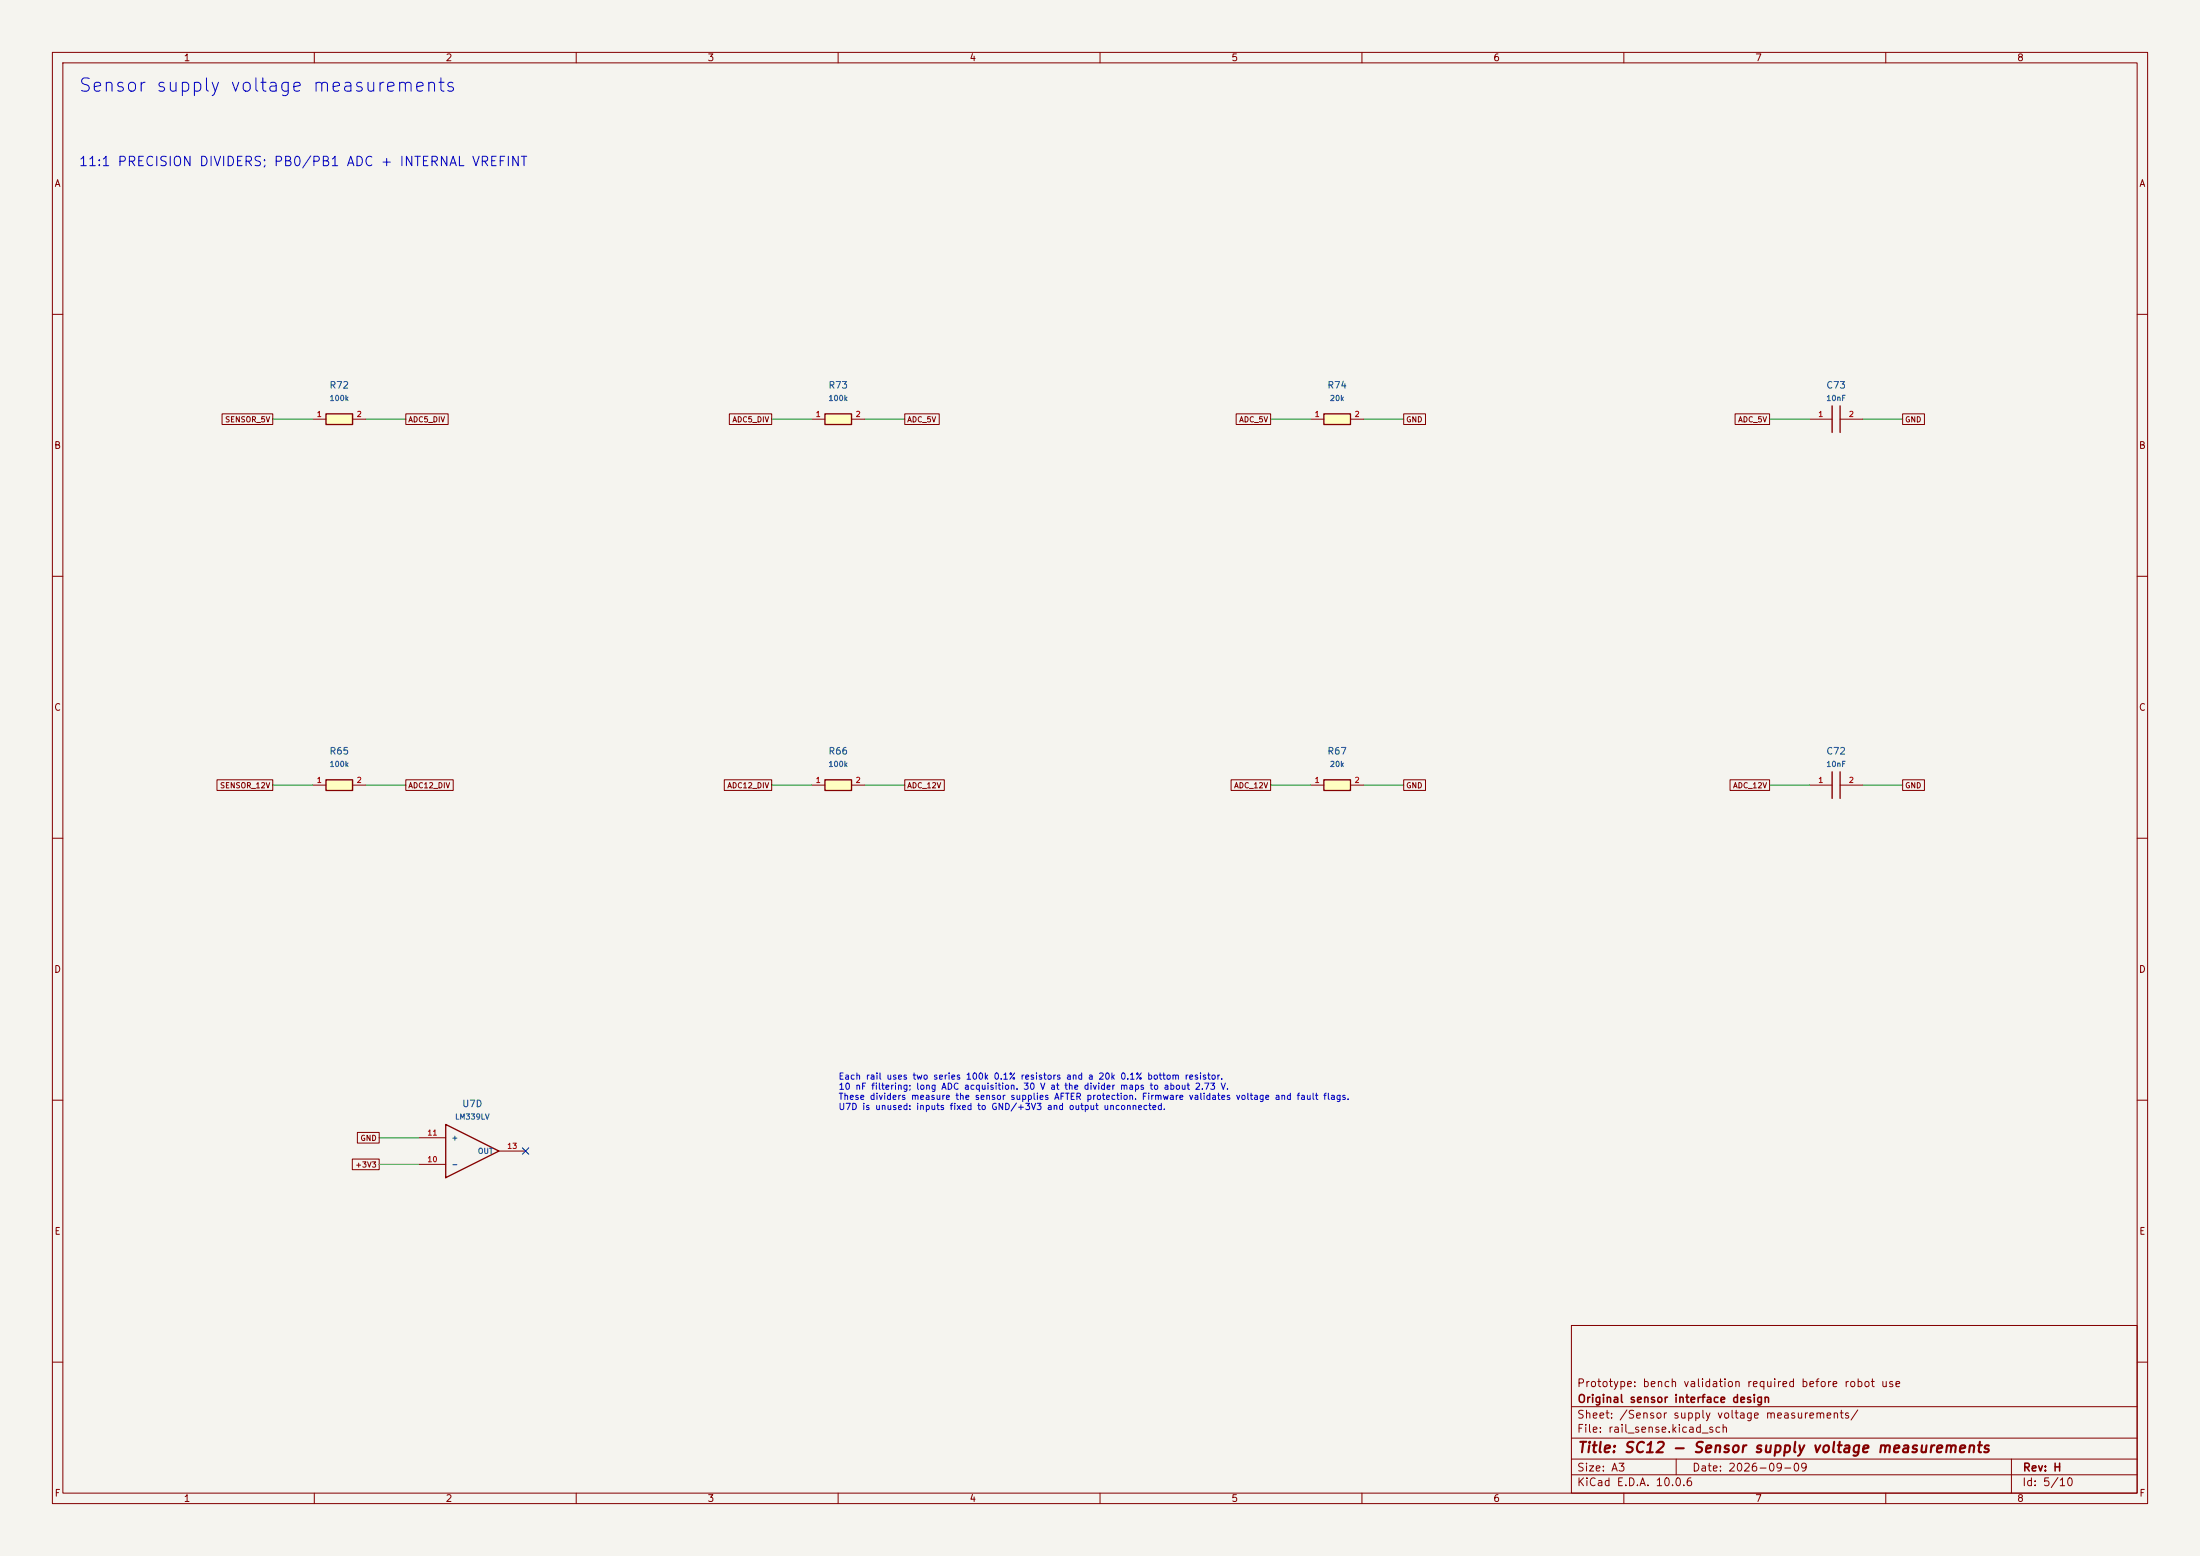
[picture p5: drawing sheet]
(kicad_sch (version 20250114) (generator "eeschema") (paper "A3")
(title_block (title "SC12 - Sensor supply voltage measurements") (date "2026-09-09") (rev "H") (company "Original sensor interface design") (comment 1 "Prototype: bench validation required before robot use"))
(lib_symbols
(symbol "FRC_Sensor_CAN:C" (pin_names (offset 1.016)) (in_bom yes) (on_board yes)
(property "Reference" "C" (at 0 10 0) (effects (font (size 1.27 1.27))))
(property "Value" "C" (at 0 7 0) (effects (font (size 1.27 1.27))))
(property "Footprint" "" (at 0 0 0) (effects (font (size 1.27 1.27)) (hide yes)))
(property "Datasheet" "" (at 0 0 0) (effects (font (size 1.27 1.27)) (hide yes)))
(symbol "C_1_1" (polyline (pts (xy -0.762 -2.54) (xy -0.762 2.54)) (stroke (width 0.254) (type default)) (fill (type none)))(polyline (pts (xy 0.762 -2.54) (xy 0.762 2.54)) (stroke (width 0.254) (type default)) (fill (type none)))
(pin passive line (at -5.08 0 0) (length 4.318) (name "" (effects (font (size 1.016 1.016)))) (number "1" (effects (font (size 1.016 1.016)))))
(pin passive line (at 5.08 0 180) (length 4.318) (name "" (effects (font (size 1.016 1.016)))) (number "2" (effects (font (size 1.016 1.016)))))))
(symbol "FRC_Sensor_CAN:COMP4" (pin_names (offset 1.016)) (in_bom yes) (on_board yes)
(property "Reference" "U" (at 0 10 0) (effects (font (size 1.27 1.27))))
(property "Value" "COMP4" (at 0 7 0) (effects (font (size 1.27 1.27))))
(property "Footprint" "" (at 0 0 0) (effects (font (size 1.27 1.27)) (hide yes)))
(property "Datasheet" "" (at 0 0 0) (effects (font (size 1.27 1.27)) (hide yes)))
(symbol "COMP4_1_1" (polyline (pts (xy -5.08 -5.08) (xy -5.08 5.08) (xy 5.08 0) (xy -5.08 -5.08)) (stroke (width 0.254) (type default)) (fill (type none)))
(pin input line (at -10.16 2.54 0) (length 5.08) (name "+" (effects (font (size 1.016 1.016)))) (number "5" (effects (font (size 1.016 1.016)))))
(pin input line (at -10.16 -2.54 0) (length 5.08) (name "-" (effects (font (size 1.016 1.016)))) (number "4" (effects (font (size 1.016 1.016)))))
(pin open_collector line (at 10.16 0 180) (length 5.08) (name "OUT" (effects (font (size 1.016 1.016)))) (number "2" (effects (font (size 1.016 1.016))))))
(symbol "COMP4_2_1" (polyline (pts (xy -5.08 -5.08) (xy -5.08 5.08) (xy 5.08 0) (xy -5.08 -5.08)) (stroke (width 0.254) (type default)) (fill (type none)))
(pin input line (at -10.16 2.54 0) (length 5.08) (name "+" (effects (font (size 1.016 1.016)))) (number "7" (effects (font (size 1.016 1.016)))))
(pin input line (at -10.16 -2.54 0) (length 5.08) (name "-" (effects (font (size 1.016 1.016)))) (number "6" (effects (font (size 1.016 1.016)))))
(pin open_collector line (at 10.16 0 180) (length 5.08) (name "OUT" (effects (font (size 1.016 1.016)))) (number "1" (effects (font (size 1.016 1.016))))))
(symbol "COMP4_3_1" (polyline (pts (xy -5.08 -5.08) (xy -5.08 5.08) (xy 5.08 0) (xy -5.08 -5.08)) (stroke (width 0.254) (type default)) (fill (type none)))
(pin input line (at -10.16 2.54 0) (length 5.08) (name "+" (effects (font (size 1.016 1.016)))) (number "9" (effects (font (size 1.016 1.016)))))
(pin input line (at -10.16 -2.54 0) (length 5.08) (name "-" (effects (font (size 1.016 1.016)))) (number "8" (effects (font (size 1.016 1.016)))))
(pin open_collector line (at 10.16 0 180) (length 5.08) (name "OUT" (effects (font (size 1.016 1.016)))) (number "14" (effects (font (size 1.016 1.016))))))
(symbol "COMP4_4_1" (polyline (pts (xy -5.08 -5.08) (xy -5.08 5.08) (xy 5.08 0) (xy -5.08 -5.08)) (stroke (width 0.254) (type default)) (fill (type none)))
(pin input line (at -10.16 2.54 0) (length 5.08) (name "+" (effects (font (size 1.016 1.016)))) (number "11" (effects (font (size 1.016 1.016)))))
(pin input line (at -10.16 -2.54 0) (length 5.08) (name "-" (effects (font (size 1.016 1.016)))) (number "10" (effects (font (size 1.016 1.016)))))
(pin open_collector line (at 10.16 0 180) (length 5.08) (name "OUT" (effects (font (size 1.016 1.016)))) (number "13" (effects (font (size 1.016 1.016))))))
(symbol "COMP4_5_1" (rectangle (start -2.54 2.54) (end 2.54 -2.54) (stroke (width .254) (type default)) (fill (type background)))
(pin power_in line (at 0 7.62 270) (length 5.08) (name "" (effects (font (size 1.016 1.016)))) (number "3" (effects (font (size 1.016 1.016)))))
(pin power_in line (at 0 -7.62 90) (length 5.08) (name "" (effects (font (size 1.016 1.016)))) (number "12" (effects (font (size 1.016 1.016)))))))
(symbol "FRC_Sensor_CAN:R" (pin_names (offset 1.016)) (in_bom yes) (on_board yes)
(property "Reference" "R" (at 0 10 0) (effects (font (size 1.27 1.27))))
(property "Value" "R" (at 0 7 0) (effects (font (size 1.27 1.27))))
(property "Footprint" "" (at 0 0 0) (effects (font (size 1.27 1.27)) (hide yes)))
(property "Datasheet" "" (at 0 0 0) (effects (font (size 1.27 1.27)) (hide yes)))
(symbol "R_1_1" (rectangle (start -2.54 1.016) (end 2.54 -1.016) (stroke (width .254) (type default)) (fill (type background)))
(pin passive line (at -5.08 0 0) (length 2.54) (name "" (effects (font (size 1.016 1.016)))) (number "1" (effects (font (size 1.016 1.016)))))
(pin passive line (at 5.08 0 180) (length 2.54) (name "" (effects (font (size 1.016 1.016)))) (number "2" (effects (font (size 1.016 1.016))))))))
(text "Sensor supply voltage measurements" (at 15 15 0) (effects (font (size 2.54 2.54)) (justify left top)))
(text "11:1 PRECISION DIVIDERS; PB0/PB1 ADC + INTERNAL VREFINT" (at 15 30 0) (effects (font (size 1.8 1.8)) (justify left top)))
(wire (pts (xy 59.69 80.01) (xy 52.07 80.01)) (stroke (width 0) (type default)))
(global_label "SENSOR_5V" (shape passive) (at 52.07 80.01 0) (effects (font (size 1.016 1.016)) (justify right)) (property "Intersheetrefs" "${INTERSHEET_REFS}" (at 52.07 80.01 0) (effects (font (size 1.27 1.27)) (hide yes))))
(wire (pts (xy 69.85 80.01) (xy 77.47 80.01)) (stroke (width 0) (type default)))
(global_label "ADC5_DIV" (shape passive) (at 77.47 80.01 180) (effects (font (size 1.016 1.016)) (justify left)) (property "Intersheetrefs" "${INTERSHEET_REFS}" (at 77.47 80.01 0) (effects (font (size 1.27 1.27)) (hide yes))))
(symbol (lib_id "FRC_Sensor_CAN:R") (at 64.77 80.01 0) (unit 1) (in_bom yes) (on_board yes) (dnp no) (property "Reference" "R72" (at 64.77 73.51 0) (effects (font (size 1.27 1.27))))(property "Value" "100k" (at 64.77 76.01 0) (effects (font (size 1.016 1.016))))(property "Footprint" "FRC_Sensor_CAN:R_0805_2012Metric" (at 64.77 80.01 0) (effects (font (size 1.27 1.27)) (hide yes)))(property "Datasheet" "" (at 64.77 80.01 0) (effects (font (size 1.27 1.27)) (hide yes)))(property "MPN" "RT0805BRD07100KL" (at 64.77 80.01 0) (effects (font (size 1.27 1.27)) (hide yes)))(property "Notes" "Two series 100k resistors plus 20k bottom give 11:1 rail sensing; 30V maps to 2.73V." (at 64.77 80.01 0) (effects (font (size 1.27 1.27)) (hide yes)))(pin "1")(pin "2") )
(wire (pts (xy 154.94 80.01) (xy 147.32 80.01)) (stroke (width 0) (type default)))
(global_label "ADC5_DIV" (shape passive) (at 147.32 80.01 0) (effects (font (size 1.016 1.016)) (justify right)) (property "Intersheetrefs" "${INTERSHEET_REFS}" (at 147.32 80.01 0) (effects (font (size 1.27 1.27)) (hide yes))))
(wire (pts (xy 165.1 80.01) (xy 172.72 80.01)) (stroke (width 0) (type default)))
(global_label "ADC_5V" (shape passive) (at 172.72 80.01 180) (effects (font (size 1.016 1.016)) (justify left)) (property "Intersheetrefs" "${INTERSHEET_REFS}" (at 172.72 80.01 0) (effects (font (size 1.27 1.27)) (hide yes))))
(symbol (lib_id "FRC_Sensor_CAN:R") (at 160.02 80.01 0) (unit 1) (in_bom yes) (on_board yes) (dnp no) (property "Reference" "R73" (at 160.02 73.51 0) (effects (font (size 1.27 1.27))))(property "Value" "100k" (at 160.02 76.01 0) (effects (font (size 1.016 1.016))))(property "Footprint" "FRC_Sensor_CAN:R_0805_2012Metric" (at 160.02 80.01 0) (effects (font (size 1.27 1.27)) (hide yes)))(property "Datasheet" "" (at 160.02 80.01 0) (effects (font (size 1.27 1.27)) (hide yes)))(property "MPN" "RT0805BRD07100KL" (at 160.02 80.01 0) (effects (font (size 1.27 1.27)) (hide yes)))(property "Notes" "" (at 160.02 80.01 0) (effects (font (size 1.27 1.27)) (hide yes)))(pin "1")(pin "2") )
(wire (pts (xy 250.19 80.01) (xy 242.57 80.01)) (stroke (width 0) (type default)))
(global_label "ADC_5V" (shape passive) (at 242.57 80.01 0) (effects (font (size 1.016 1.016)) (justify right)) (property "Intersheetrefs" "${INTERSHEET_REFS}" (at 242.57 80.01 0) (effects (font (size 1.27 1.27)) (hide yes))))
(wire (pts (xy 260.35 80.01) (xy 267.97 80.01)) (stroke (width 0) (type default)))
(global_label "GND" (shape passive) (at 267.97 80.01 180) (effects (font (size 1.016 1.016)) (justify left)) (property "Intersheetrefs" "${INTERSHEET_REFS}" (at 267.97 80.01 0) (effects (font (size 1.27 1.27)) (hide yes))))
(symbol (lib_id "FRC_Sensor_CAN:R") (at 255.27 80.01 0) (unit 1) (in_bom yes) (on_board yes) (dnp no) (property "Reference" "R74" (at 255.27 73.51 0) (effects (font (size 1.27 1.27))))(property "Value" "20k" (at 255.27 76.01 0) (effects (font (size 1.016 1.016))))(property "Footprint" "FRC_Sensor_CAN:R_0805_2012Metric" (at 255.27 80.01 0) (effects (font (size 1.27 1.27)) (hide yes)))(property "Datasheet" "" (at 255.27 80.01 0) (effects (font (size 1.27 1.27)) (hide yes)))(property "MPN" "RT0805BRD0720KL" (at 255.27 80.01 0) (effects (font (size 1.27 1.27)) (hide yes)))(property "Notes" "" (at 255.27 80.01 0) (effects (font (size 1.27 1.27)) (hide yes)))(pin "1")(pin "2") )
(wire (pts (xy 345.44 80.01) (xy 337.82 80.01)) (stroke (width 0) (type default)))
(global_label "ADC_5V" (shape passive) (at 337.82 80.01 0) (effects (font (size 1.016 1.016)) (justify right)) (property "Intersheetrefs" "${INTERSHEET_REFS}" (at 337.82 80.01 0) (effects (font (size 1.27 1.27)) (hide yes))))
(wire (pts (xy 355.6 80.01) (xy 363.22 80.01)) (stroke (width 0) (type default)))
(global_label "GND" (shape passive) (at 363.22 80.01 180) (effects (font (size 1.016 1.016)) (justify left)) (property "Intersheetrefs" "${INTERSHEET_REFS}" (at 363.22 80.01 0) (effects (font (size 1.27 1.27)) (hide yes))))
(symbol (lib_id "FRC_Sensor_CAN:C") (at 350.52 80.01 0) (unit 1) (in_bom yes) (on_board yes) (dnp no) (property "Reference" "C73" (at 350.52 73.51 0) (effects (font (size 1.27 1.27))))(property "Value" "10nF" (at 350.52 76.01 0) (effects (font (size 1.016 1.016))))(property "Footprint" "FRC_Sensor_CAN:C_0805_2012Metric" (at 350.52 80.01 0) (effects (font (size 1.27 1.27)) (hide yes)))(property "Datasheet" "" (at 350.52 80.01 0) (effects (font (size 1.27 1.27)) (hide yes)))(property "MPN" "CL21B103KBANNNC" (at 350.52 80.01 0) (effects (font (size 1.27 1.27)) (hide yes)))(property "Notes" "ADC anti-noise filter. Use long ADC acquisition time; firmware also measures internal VREFINT." (at 350.52 80.01 0) (effects (font (size 1.27 1.27)) (hide yes)))(pin "1")(pin "2") )
(wire (pts (xy 59.69 149.86) (xy 52.07 149.86)) (stroke (width 0) (type default)))
(global_label "SENSOR_12V" (shape passive) (at 52.07 149.86 0) (effects (font (size 1.016 1.016)) (justify right)) (property "Intersheetrefs" "${INTERSHEET_REFS}" (at 52.07 149.86 0) (effects (font (size 1.27 1.27)) (hide yes))))
(wire (pts (xy 69.85 149.86) (xy 77.47 149.86)) (stroke (width 0) (type default)))
(global_label "ADC12_DIV" (shape passive) (at 77.47 149.86 180) (effects (font (size 1.016 1.016)) (justify left)) (property "Intersheetrefs" "${INTERSHEET_REFS}" (at 77.47 149.86 0) (effects (font (size 1.27 1.27)) (hide yes))))
(symbol (lib_id "FRC_Sensor_CAN:R") (at 64.77 149.86 0) (unit 1) (in_bom yes) (on_board yes) (dnp no) (property "Reference" "R65" (at 64.77 143.36 0) (effects (font (size 1.27 1.27))))(property "Value" "100k" (at 64.77 145.86 0) (effects (font (size 1.016 1.016))))(property "Footprint" "FRC_Sensor_CAN:R_0805_2012Metric" (at 64.77 149.86 0) (effects (font (size 1.27 1.27)) (hide yes)))(property "Datasheet" "" (at 64.77 149.86 0) (effects (font (size 1.27 1.27)) (hide yes)))(property "MPN" "RT0805BRD07100KL" (at 64.77 149.86 0) (effects (font (size 1.27 1.27)) (hide yes)))(property "Notes" "Two series 100k resistors plus 20k bottom give 11:1 rail sensing; 30V maps to 2.73V." (at 64.77 149.86 0) (effects (font (size 1.27 1.27)) (hide yes)))(pin "1")(pin "2") )
(wire (pts (xy 154.94 149.86) (xy 147.32 149.86)) (stroke (width 0) (type default)))
(global_label "ADC12_DIV" (shape passive) (at 147.32 149.86 0) (effects (font (size 1.016 1.016)) (justify right)) (property "Intersheetrefs" "${INTERSHEET_REFS}" (at 147.32 149.86 0) (effects (font (size 1.27 1.27)) (hide yes))))
(wire (pts (xy 165.1 149.86) (xy 172.72 149.86)) (stroke (width 0) (type default)))
(global_label "ADC_12V" (shape passive) (at 172.72 149.86 180) (effects (font (size 1.016 1.016)) (justify left)) (property "Intersheetrefs" "${INTERSHEET_REFS}" (at 172.72 149.86 0) (effects (font (size 1.27 1.27)) (hide yes))))
(symbol (lib_id "FRC_Sensor_CAN:R") (at 160.02 149.86 0) (unit 1) (in_bom yes) (on_board yes) (dnp no) (property "Reference" "R66" (at 160.02 143.36 0) (effects (font (size 1.27 1.27))))(property "Value" "100k" (at 160.02 145.86 0) (effects (font (size 1.016 1.016))))(property "Footprint" "FRC_Sensor_CAN:R_0805_2012Metric" (at 160.02 149.86 0) (effects (font (size 1.27 1.27)) (hide yes)))(property "Datasheet" "" (at 160.02 149.86 0) (effects (font (size 1.27 1.27)) (hide yes)))(property "MPN" "RT0805BRD07100KL" (at 160.02 149.86 0) (effects (font (size 1.27 1.27)) (hide yes)))(property "Notes" "" (at 160.02 149.86 0) (effects (font (size 1.27 1.27)) (hide yes)))(pin "1")(pin "2") )
(wire (pts (xy 250.19 149.86) (xy 242.57 149.86)) (stroke (width 0) (type default)))
(global_label "ADC_12V" (shape passive) (at 242.57 149.86 0) (effects (font (size 1.016 1.016)) (justify right)) (property "Intersheetrefs" "${INTERSHEET_REFS}" (at 242.57 149.86 0) (effects (font (size 1.27 1.27)) (hide yes))))
(wire (pts (xy 260.35 149.86) (xy 267.97 149.86)) (stroke (width 0) (type default)))
(global_label "GND" (shape passive) (at 267.97 149.86 180) (effects (font (size 1.016 1.016)) (justify left)) (property "Intersheetrefs" "${INTERSHEET_REFS}" (at 267.97 149.86 0) (effects (font (size 1.27 1.27)) (hide yes))))
(symbol (lib_id "FRC_Sensor_CAN:R") (at 255.27 149.86 0) (unit 1) (in_bom yes) (on_board yes) (dnp no) (property "Reference" "R67" (at 255.27 143.36 0) (effects (font (size 1.27 1.27))))(property "Value" "20k" (at 255.27 145.86 0) (effects (font (size 1.016 1.016))))(property "Footprint" "FRC_Sensor_CAN:R_0805_2012Metric" (at 255.27 149.86 0) (effects (font (size 1.27 1.27)) (hide yes)))(property "Datasheet" "" (at 255.27 149.86 0) (effects (font (size 1.27 1.27)) (hide yes)))(property "MPN" "RT0805BRD0720KL" (at 255.27 149.86 0) (effects (font (size 1.27 1.27)) (hide yes)))(property "Notes" "" (at 255.27 149.86 0) (effects (font (size 1.27 1.27)) (hide yes)))(pin "1")(pin "2") )
(wire (pts (xy 345.44 149.86) (xy 337.82 149.86)) (stroke (width 0) (type default)))
(global_label "ADC_12V" (shape passive) (at 337.82 149.86 0) (effects (font (size 1.016 1.016)) (justify right)) (property "Intersheetrefs" "${INTERSHEET_REFS}" (at 337.82 149.86 0) (effects (font (size 1.27 1.27)) (hide yes))))
(wire (pts (xy 355.6 149.86) (xy 363.22 149.86)) (stroke (width 0) (type default)))
(global_label "GND" (shape passive) (at 363.22 149.86 180) (effects (font (size 1.016 1.016)) (justify left)) (property "Intersheetrefs" "${INTERSHEET_REFS}" (at 363.22 149.86 0) (effects (font (size 1.27 1.27)) (hide yes))))
(symbol (lib_id "FRC_Sensor_CAN:C") (at 350.52 149.86 0) (unit 1) (in_bom yes) (on_board yes) (dnp no) (property "Reference" "C72" (at 350.52 143.36 0) (effects (font (size 1.27 1.27))))(property "Value" "10nF" (at 350.52 145.86 0) (effects (font (size 1.016 1.016))))(property "Footprint" "FRC_Sensor_CAN:C_0805_2012Metric" (at 350.52 149.86 0) (effects (font (size 1.27 1.27)) (hide yes)))(property "Datasheet" "" (at 350.52 149.86 0) (effects (font (size 1.27 1.27)) (hide yes)))(property "MPN" "CL21B103KBANNNC" (at 350.52 149.86 0) (effects (font (size 1.27 1.27)) (hide yes)))(property "Notes" "ADC anti-noise filter. Use long ADC acquisition time; firmware also measures internal VREFINT." (at 350.52 149.86 0) (effects (font (size 1.27 1.27)) (hide yes)))(pin "1")(pin "2") )
(wire (pts (xy 80.01 217.17) (xy 72.39 217.17)) (stroke (width 0) (type default)))
(global_label "GND" (shape passive) (at 72.39 217.17 0) (effects (font (size 1.016 1.016)) (justify right)) (property "Intersheetrefs" "${INTERSHEET_REFS}" (at 72.39 217.17 0) (effects (font (size 1.27 1.27)) (hide yes))))
(wire (pts (xy 80.01 222.25) (xy 72.39 222.25)) (stroke (width 0) (type default)))
(global_label "+3V3" (shape passive) (at 72.39 222.25 0) (effects (font (size 1.016 1.016)) (justify right)) (property "Intersheetrefs" "${INTERSHEET_REFS}" (at 72.39 222.25 0) (effects (font (size 1.27 1.27)) (hide yes))))
(no_connect (at 100.33 219.71))
(symbol (lib_id "FRC_Sensor_CAN:COMP4") (at 90.17 219.71 0) (unit 4) (in_bom yes) (on_board yes) (dnp no) (property "Reference" "U7" (at 90.17 210.67 0) (effects (font (size 1.27 1.27))))(property "Value" "LM339LV" (at 90.17 213.17 0) (effects (font (size 1.016 1.016))))(property "Footprint" "FRC_Sensor_CAN:SOIC-14_3.9x8.7mm_P1.27mm" (at 90.17 219.71 0) (effects (font (size 1.27 1.27)) (hide yes)))(property "Datasheet" "" (at 90.17 219.71 0) (effects (font (size 1.27 1.27)) (hide yes)))(property "MPN" "LM339LVDR" (at 90.17 219.71 0) (effects (font (size 1.27 1.27)) (hide yes)))(property "Notes" "Three input comparators retained. Fourth comparator inputs tied to defined rails and output unconnected; rail measurements now use MCU ADC." (at 90.17 219.71 0) (effects (font (size 1.27 1.27)) (hide yes)))(pin "11")(pin "10")(pin "13") )
(text "Each rail uses two series 100k 0.1% resistors and a 20k 0.1% bottom resistor.\n10 nF filtering; long ADC acquisition. 30 V at the divider maps to about 2.73 V.\nThese dividers measure the sensor supplies AFTER protection. Firmware validates voltage and fault flags.\nU7D is unused: inputs fixed to GND/+3V3 and output unconnected." (at 160 205 0) (effects (font (size 1.2 1.2)) (justify left top)))
(embedded_fonts no))
